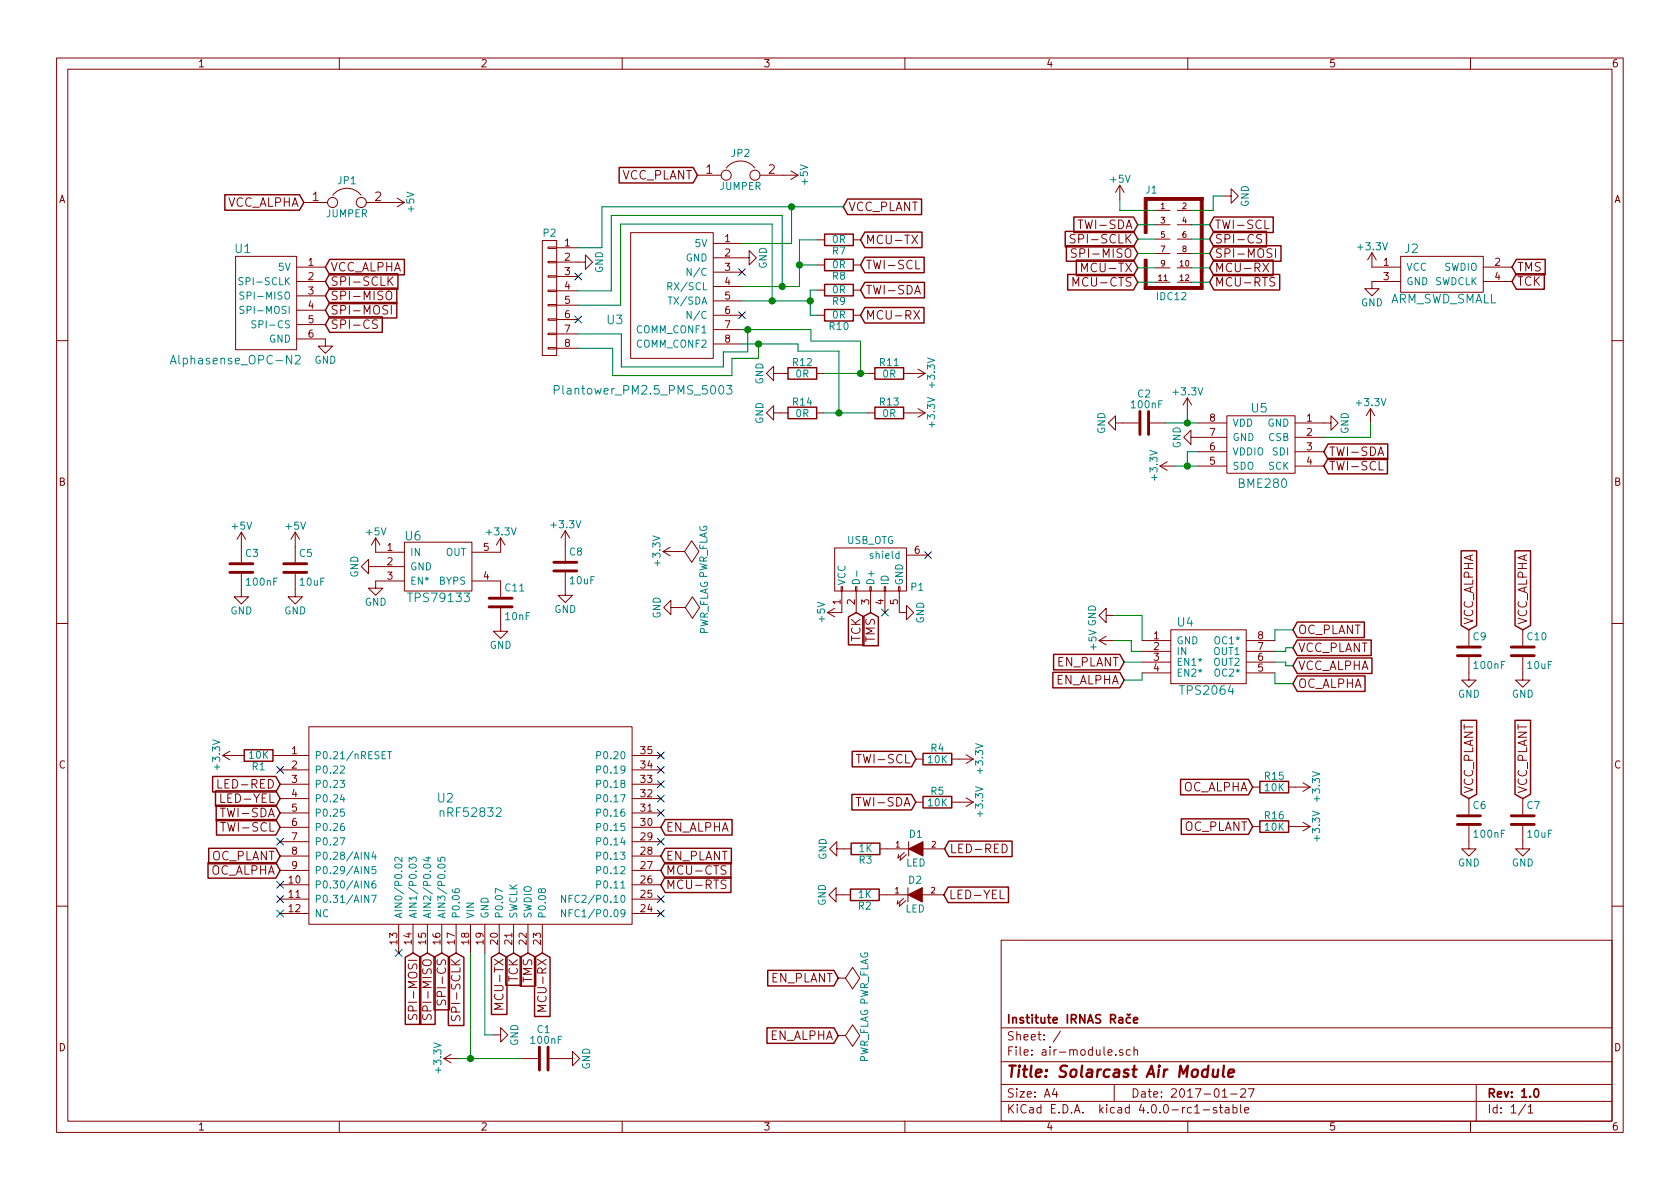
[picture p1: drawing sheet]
EESchema Schematic File Version 2
LIBS:air-module-rescue
LIBS:power
LIBS:device
LIBS:transistors
LIBS:conn
LIBS:linear
LIBS:regul
LIBS:74xx
LIBS:cmos4000
LIBS:adc-dac
LIBS:memory
LIBS:xilinx
LIBS:microcontrollers
LIBS:dsp
LIBS:microchip
LIBS:analog_switches
LIBS:motorola
LIBS:texas
LIBS:intel
LIBS:audio
LIBS:interface
LIBS:digital-audio
LIBS:philips
LIBS:display
LIBS:cypress
LIBS:siliconi
LIBS:opto
LIBS:atmel
LIBS:contrib
LIBS:valves
LIBS:nrf52832
LIBS:esp12
LIBS:tps2034
LIBS:bme280
LIBS:plantower_pm2
LIBS:alphasense_opc-n2
LIBS:solder_bridge
LIBS:tps2064
LIBS:idc12
LIBS:mcp1826s
LIBS:tps79133
LIBS:arm_swd
LIBS:arm_swd_small
LIBS:air-module-cache
EELAYER 25 0
EELAYER END
$Descr A4 11693 8268
encoding utf-8
Sheet 1 1
Title "Solarcast Air Module"
Date "2017-01-27"
Rev "1.0"
Comp "Institute IRNAS Rače"
Comment1 ""
Comment2 ""
Comment3 ""
Comment4 ""
$EndDescr
$Comp
L nRF52832 U2
U 1 1
P 2800 6250
F 0 "U2" H 3100 6950 60  0000 C CNN
F 1 "nRF52832" H 3275 6850 60  0000 C CNN
F 2 "nRF52832:nRF52832-SMD" H 3225 6725 60  0001 C CNN
F 3 "" H 2800 6250 60  0000 C CNN
	1    2800 6250
	1    0    0    -1  
$EndComp
Text GLabel 1950 5450 0    60   Input ~ 0
LED-RED
Text GLabel 1950 5650 0    60   Input ~ 0
TWI-SDA
Text GLabel 1950 5750 0    60   Input ~ 0
TWI-SCL
$Comp
L +3.3V #PWR11
U 1 1
P 3190 7360
F 0 "#PWR11" H 3190 7210 50  0001 C CNN
F 1 "+3.3V" H 3190 7500 50  0000 C CNN
F 2 "" H 3190 7360 60  0000 C CNN
F 3 "" H 3190 7360 60  0000 C CNN
	1    3190 7360
	0    -1   -1   0   
$EndComp
$Comp
L GND #PWR12
U 1 1
P 3435 7195
F 0 "#PWR12" H 3435 6945 50  0001 C CNN
F 1 "GND" H 3435 7045 50  0000 C CNN
F 2 "" H 3435 7195 60  0000 C CNN
F 3 "" H 3435 7195 60  0000 C CNN
	1    3435 7195
	0    -1   -1   0   
$EndComp
Text GLabel 3475 6625 3    60   Input ~ 0
MCU-TX
Text GLabel 3575 6625 3    60   Input ~ 0
TCK
Text GLabel 3675 6625 3    60   Input ~ 0
TMS
Text GLabel 3775 6625 3    60   Input ~ 0
MCU-RX
Text GLabel 2875 6625 3    60   Input ~ 0
SPI-MOSI
Text GLabel 2975 6625 3    60   Input ~ 0
SPI-MISO
Text GLabel 3075 6625 3    60   Input ~ 0
SPI-CS
Text GLabel 3175 6625 3    60   Input ~ 0
SPI-SCLK
$Comp
L LED D1
U 1 1
P 6375 5900
F 0 "D1" H 6375 6000 50  0000 C CNN
F 1 "LED" H 6375 5800 50  0000 C CNN
F 2 "0603_handsolder:LED_0603_HandSoldering" H 6375 5900 60  0001 C CNN
F 3 "" H 6375 5900 60  0000 C CNN
	1    6375 5900
	1    0    0    -1  
$EndComp
Text GLabel 6575 5900 2    60   Input ~ 0
LED-RED
$Comp
L GND #PWR27
U 1 1
P 5875 5900
F 0 "#PWR27" H 5875 5650 50  0001 C CNN
F 1 "GND" H 5875 5750 50  0000 C CNN
F 2 "" H 5875 5900 60  0000 C CNN
F 3 "" H 5875 5900 60  0000 C CNN
	1    5875 5900
	0    1    1    0   
$EndComp
$Comp
L R R3
U 1 1
P 6025 5900
F 0 "R3" V 6105 5900 50  0000 C CNN
F 1 "1K" V 6025 5900 50  0000 C CNN
F 2 "0603_handsolder:0603_HandSoldering" V 5955 5900 30  0001 C CNN
F 3 "" H 6025 5900 30  0000 C CNN
	1    6025 5900
	0    1    1    0   
$EndComp
$Comp
L Alphasense_OPC-N2 U1
U 1 1
P 1840 2225
F 0 "U1" H 1690 2725 60  0000 C CNN
F 1 "Alphasense_OPC-N2" H 1640 1950 60  0000 C CNN
F 2 "Molex_501331-0607:Molex_501331-0607" H 1840 2225 60  0001 C CNN
F 3 "" H 1840 2225 60  0000 C CNN
	1    1840 2225
	1    0    0    -1  
$EndComp
$Comp
L BME280 U5
U 1 1
P 8840 3060
F 0 "U5" H 8765 3285 60  0000 C CNN
F 1 "BME280" H 8790 2760 60  0000 C CNN
F 2 "BME280:BME280" H 8790 2660 60  0001 C CNN
F 3 "" H 8840 3060 60  0000 C CNN
	1    8840 3060
	1    0    0    -1  
$EndComp
$Comp
L Plantower_PM2.5_PMS_5003 U3
U 1 1
P 4815 2135
F 0 "U3" H 4280 2050 60  0000 C CNN
F 1 "Plantower_PM2.5_PMS_5003" H 4475 1560 60  0000 C CNN
F 2 "Socket_Strips:Socket_Strip_Straight_1x08" H 4815 2135 60  0001 C CNN
F 3 "" H 4815 2135 60  0000 C CNN
	1    4815 2135
	1    0    0    -1  
$EndComp
Text GLabel 2265 2150 2    60   Input ~ 0
SPI-MOSI
Text GLabel 2265 2050 2    60   Input ~ 0
SPI-MISO
Text GLabel 2265 2250 2    60   Input ~ 0
SPI-CS
Text GLabel 2265 1950 2    60   Input ~ 0
SPI-SCLK
$Comp
L GND #PWR6
U 1 1
P 2265 2350
F 0 "#PWR6" H 2265 2100 50  0001 C CNN
F 1 "GND" H 2265 2200 50  0000 C CNN
F 2 "" H 2265 2350 60  0000 C CNN
F 3 "" H 2265 2350 60  0000 C CNN
	1    2265 2350
	1    0    0    -1  
$EndComp
$Comp
L GND #PWR21
U 1 1
P 5165 1785
F 0 "#PWR21" H 5165 1535 50  0001 C CNN
F 1 "GND" H 5165 1635 50  0000 C CNN
F 2 "" H 5165 1785 60  0000 C CNN
F 3 "" H 5165 1785 60  0000 C CNN
	1    5165 1785
	0    -1   -1   0   
$EndComp
NoConn ~ 5165 1885
NoConn ~ 5165 2185
Text GLabel 5990 2185 2    60   Input ~ 0
MCU-RX
Text GLabel 5990 1660 2    60   Input ~ 0
MCU-TX
Text GLabel 5990 2010 2    60   Input ~ 0
TWI-SDA
Text GLabel 5990 1835 2    60   Input ~ 0
TWI-SCL
NoConn ~ 1950 5350
NoConn ~ 1950 5850
NoConn ~ 1950 6350
NoConn ~ 2775 6625
NoConn ~ 4600 5550
NoConn ~ 4600 5450
NoConn ~ 4600 5350
NoConn ~ 4600 5250
$Comp
L R R1
U 1 1
P 1800 5250
F 0 "R1" V 1880 5250 50  0000 C CNN
F 1 "10K" V 1800 5250 50  0000 C CNN
F 2 "0603_handsolder:0603_HandSoldering" V 1730 5250 30  0001 C CNN
F 3 "" H 1800 5250 30  0000 C CNN
	1    1800 5250
	0    1    1    0   
$EndComp
$Comp
L +3.3V #PWR1
U 1 1
P 1650 5250
F 0 "#PWR1" H 1650 5100 50  0001 C CNN
F 1 "+3.3V" H 1650 5390 50  0000 C CNN
F 2 "" H 1650 5250 60  0000 C CNN
F 3 "" H 1650 5250 60  0000 C CNN
	1    1650 5250
	0    -1   -1   0   
$EndComp
$Comp
L R R7
U 1 1
P 5840 1660
F 0 "R7" V 5920 1660 50  0000 C CNN
F 1 "0R" V 5840 1660 50  0000 C CNN
F 2 "0603_handsolder:0603_HandSoldering" V 5770 1660 30  0001 C CNN
F 3 "" H 5840 1660 30  0000 C CNN
	1    5840 1660
	0    1    1    0   
$EndComp
$Comp
L R R8
U 1 1
P 5840 1835
F 0 "R8" V 5920 1835 50  0000 C CNN
F 1 "0R" V 5840 1835 50  0000 C CNN
F 2 "0603_handsolder:0603_HandSoldering" V 5770 1835 30  0001 C CNN
F 3 "" H 5840 1835 30  0000 C CNN
	1    5840 1835
	0    1    1    0   
$EndComp
$Comp
L R R9
U 1 1
P 5840 2010
F 0 "R9" V 5920 2010 50  0000 C CNN
F 1 "0R" V 5840 2010 50  0000 C CNN
F 2 "0603_handsolder:0603_HandSoldering" V 5770 2010 30  0001 C CNN
F 3 "" H 5840 2010 30  0000 C CNN
	1    5840 2010
	0    1    1    0   
$EndComp
$Comp
L R R10
U 1 1
P 5840 2185
F 0 "R10" V 5920 2185 50  0000 C CNN
F 1 "0R" V 5840 2185 50  0000 C CNN
F 2 "0603_handsolder:0603_HandSoldering" V 5770 2185 30  0001 C CNN
F 3 "" H 5840 2185 30  0000 C CNN
	1    5840 2185
	0    1    1    0   
$EndComp
$Comp
L R R11
U 1 1
P 6190 2590
F 0 "R11" V 6270 2590 50  0000 C CNN
F 1 "0R" V 6190 2590 50  0000 C CNN
F 2 "0603_handsolder:0603_HandSoldering" V 6120 2590 30  0001 C CNN
F 3 "" H 6190 2590 30  0000 C CNN
	1    6190 2590
	0    -1   -1   0   
$EndComp
$Comp
L +3.3V #PWR29
U 1 1
P 6340 2590
F 0 "#PWR29" H 6340 2440 50  0001 C CNN
F 1 "+3.3V" H 6340 2730 50  0000 C CNN
F 2 "" H 6340 2590 60  0000 C CNN
F 3 "" H 6340 2590 60  0000 C CNN
	1    6340 2590
	0    1    1    0   
$EndComp
$Comp
L R R13
U 1 1
P 6190 2865
F 0 "R13" V 6270 2865 50  0000 C CNN
F 1 "0R" V 6190 2865 50  0000 C CNN
F 2 "0603_handsolder:0603_HandSoldering" V 6120 2865 30  0001 C CNN
F 3 "" H 6190 2865 30  0000 C CNN
	1    6190 2865
	0    -1   -1   0   
$EndComp
$Comp
L +3.3V #PWR30
U 1 1
P 6340 2865
F 0 "#PWR30" H 6340 2715 50  0001 C CNN
F 1 "+3.3V" H 6340 3005 50  0000 C CNN
F 2 "" H 6340 2865 60  0000 C CNN
F 3 "" H 6340 2865 60  0000 C CNN
	1    6340 2865
	0    1    1    0   
$EndComp
$Comp
L R R12
U 1 1
P 5585 2590
F 0 "R12" V 5665 2590 50  0000 C CNN
F 1 "0R" V 5585 2590 50  0000 C CNN
F 2 "0603_handsolder:0603_HandSoldering" V 5515 2590 30  0001 C CNN
F 3 "" H 5585 2590 30  0000 C CNN
	1    5585 2590
	0    -1   -1   0   
$EndComp
$Comp
L R R14
U 1 1
P 5585 2865
F 0 "R14" V 5665 2865 50  0000 C CNN
F 1 "0R" V 5585 2865 50  0000 C CNN
F 2 "0603_handsolder:0603_HandSoldering" V 5515 2865 30  0001 C CNN
F 3 "" H 5585 2865 30  0000 C CNN
	1    5585 2865
	0    -1   -1   0   
$EndComp
$Comp
L GND #PWR22
U 1 1
P 5435 2590
F 0 "#PWR22" H 5435 2340 50  0001 C CNN
F 1 "GND" H 5435 2440 50  0000 C CNN
F 2 "" H 5435 2590 60  0000 C CNN
F 3 "" H 5435 2590 60  0000 C CNN
	1    5435 2590
	0    1    1    0   
$EndComp
$Comp
L GND #PWR23
U 1 1
P 5435 2865
F 0 "#PWR23" H 5435 2615 50  0001 C CNN
F 1 "GND" H 5435 2715 50  0000 C CNN
F 2 "" H 5435 2865 60  0000 C CNN
F 3 "" H 5435 2865 60  0000 C CNN
	1    5435 2865
	0    1    1    0   
$EndComp
$Comp
L +3.3V #PWR38
U 1 1
P 8265 2860
F 0 "#PWR38" H 8265 2710 50  0001 C CNN
F 1 "+3.3V" H 8265 3000 50  0000 C CNN
F 2 "" H 8265 2860 60  0000 C CNN
F 3 "" H 8265 2860 60  0000 C CNN
	1    8265 2860
	1    0    0    -1  
$EndComp
$Comp
L GND #PWR39
U 1 1
P 8340 3035
F 0 "#PWR39" H 8340 2785 50  0001 C CNN
F 1 "GND" H 8340 2885 50  0000 C CNN
F 2 "" H 8340 3035 60  0000 C CNN
F 3 "" H 8340 3035 60  0000 C CNN
	1    8340 3035
	0    1    1    0   
$EndComp
$Comp
L +3.3V #PWR37
U 1 1
P 8175 3235
F 0 "#PWR37" H 8175 3085 50  0001 C CNN
F 1 "+3.3V" H 8175 3375 50  0000 C CNN
F 2 "" H 8175 3235 60  0000 C CNN
F 3 "" H 8175 3235 60  0000 C CNN
	1    8175 3235
	0    -1   -1   0   
$EndComp
$Comp
L GND #PWR43
U 1 1
P 9215 2935
F 0 "#PWR43" H 9215 2685 50  0001 C CNN
F 1 "GND" H 9215 2785 50  0000 C CNN
F 2 "" H 9215 2935 60  0000 C CNN
F 3 "" H 9215 2935 60  0000 C CNN
	1    9215 2935
	0    -1   -1   0   
$EndComp
$Comp
L C C2
U 1 1
P 7965 2935
F 0 "C2" V 7765 2885 50  0000 L CNN
F 1 "100nF" V 7840 2835 50  0000 L CNN
F 2 "0603_handsolder:0603_HandSoldering" H 8003 2785 30  0001 C CNN
F 3 "" H 7965 2935 60  0000 C CNN
	1    7965 2935
	0    1    1    0   
$EndComp
$Comp
L GND #PWR36
U 1 1
P 7815 2935
F 0 "#PWR36" H 7815 2685 50  0001 C CNN
F 1 "GND" H 7815 2785 50  0000 C CNN
F 2 "" H 7815 2935 60  0000 C CNN
F 3 "" H 7815 2935 60  0000 C CNN
	1    7815 2935
	0    1    1    0   
$EndComp
$Comp
L +3.3V #PWR44
U 1 1
P 9540 2935
F 0 "#PWR44" H 9540 2785 50  0001 C CNN
F 1 "+3.3V" H 9540 3075 50  0000 C CNN
F 2 "" H 9540 2935 60  0000 C CNN
F 3 "" H 9540 2935 60  0000 C CNN
	1    9540 2935
	1    0    0    -1  
$EndComp
Text GLabel 9215 3235 2    60   Input ~ 0
TWI-SCL
Text GLabel 9215 3135 2    60   Input ~ 0
TWI-SDA
Text GLabel 6375 5275 0    60   Input ~ 0
TWI-SCL
Text GLabel 6375 5575 0    60   Input ~ 0
TWI-SDA
$Comp
L R R5
U 1 1
P 6525 5575
F 0 "R5" V 6605 5575 50  0000 C CNN
F 1 "10K" V 6525 5575 50  0000 C CNN
F 2 "0603_handsolder:0603_HandSoldering" V 6455 5575 30  0001 C CNN
F 3 "" H 6525 5575 30  0000 C CNN
	1    6525 5575
	0    -1   -1   0   
$EndComp
$Comp
L R R4
U 1 1
P 6525 5275
F 0 "R4" V 6605 5275 50  0000 C CNN
F 1 "10K" V 6525 5275 50  0000 C CNN
F 2 "0603_handsolder:0603_HandSoldering" V 6455 5275 30  0001 C CNN
F 3 "" H 6525 5275 30  0000 C CNN
	1    6525 5275
	0    -1   -1   0   
$EndComp
$Comp
L +3.3V #PWR32
U 1 1
P 6675 5575
F 0 "#PWR32" H 6675 5425 50  0001 C CNN
F 1 "+3.3V" H 6675 5715 50  0000 C CNN
F 2 "" H 6675 5575 60  0000 C CNN
F 3 "" H 6675 5575 60  0000 C CNN
	1    6675 5575
	0    1    1    0   
$EndComp
$Comp
L +3.3V #PWR31
U 1 1
P 6675 5275
F 0 "#PWR31" H 6675 5125 50  0001 C CNN
F 1 "+3.3V" H 6675 5415 50  0000 C CNN
F 2 "" H 6675 5275 60  0000 C CNN
F 3 "" H 6675 5275 60  0000 C CNN
	1    6675 5275
	0    1    1    0   
$EndComp
$Comp
L C C1
U 1 1
P 3785 7360
F 0 "C1" V 3585 7310 50  0000 L CNN
F 1 "100nF" V 3660 7260 50  0000 L CNN
F 2 "0603_handsolder:0603_HandSoldering" H 3823 7210 30  0001 C CNN
F 3 "" H 3785 7360 60  0000 C CNN
	1    3785 7360
	0    1    1    0   
$EndComp
$Comp
L GND #PWR17
U 1 1
P 3935 7360
F 0 "#PWR17" H 3935 7110 50  0001 C CNN
F 1 "GND" H 3935 7210 50  0000 C CNN
F 2 "" H 3935 7360 60  0000 C CNN
F 3 "" H 3935 7360 60  0000 C CNN
	1    3935 7360
	0    -1   -1   0   
$EndComp
$Comp
L GND #PWR28
U 1 1
P 6260 4255
F 0 "#PWR28" H 6260 4005 50  0001 C CNN
F 1 "GND" H 6260 4105 50  0000 C CNN
F 2 "" H 6260 4255 60  0000 C CNN
F 3 "" H 6260 4255 60  0000 C CNN
	1    6260 4255
	0    -1   -1   0   
$EndComp
NoConn ~ 6160 4255
NoConn ~ 6460 3855
$Comp
L +5V #PWR25
U 1 1
P 5860 4255
F 0 "#PWR25" H 5860 4105 50  0001 C CNN
F 1 "+5V" H 5860 4395 50  0000 C CNN
F 2 "" H 5860 4255 60  0000 C CNN
F 3 "" H 5860 4255 60  0000 C CNN
	1    5860 4255
	0    -1   -1   0   
$EndComp
Text GLabel 2265 1850 2    60   Input ~ 0
VCC_ALPHA
Text GLabel 5870 1430 2    60   Input ~ 0
VCC_PLANT
$Comp
L USB_OTG P1
U 1 1
P 6060 3955
F 0 "P1" H 6385 3830 50  0000 C CNN
F 1 "USB_OTG" H 6060 4155 50  0000 C CNN
F 2 "DCP-USBCB-SC:DCP-USBCB-SC" V 6010 3855 60  0001 C CNN
F 3 "" V 6010 3855 60  0000 C CNN
	1    6060 3955
	1    0    0    -1  
$EndComp
Text GLabel 6060 4255 3    60   Input ~ 0
TMS
Text GLabel 5960 4255 3    60   Input ~ 0
TCK
$Comp
L TPS2064 U4
U 1 1
P 8400 4575
F 0 "U4" H 8250 4825 60  0000 C CNN
F 1 "TPS2064" H 8400 4350 60  0000 C CNN
F 2 "TPS2064:TPS2064" H 8400 4275 60  0001 C CNN
F 3 "" H 8300 4350 60  0000 C CNN
	1    8400 4575
	1    0    0    -1  
$EndComp
$Comp
L GND #PWR33
U 1 1
P 7750 4275
F 0 "#PWR33" H 7750 4025 50  0001 C CNN
F 1 "GND" H 7750 4125 50  0000 C CNN
F 2 "" H 7750 4275 60  0000 C CNN
F 3 "" H 7750 4275 60  0000 C CNN
	1    7750 4275
	0    1    1    0   
$EndComp
$Comp
L +5V #PWR34
U 1 1
P 7750 4450
F 0 "#PWR34" H 7750 4300 50  0001 C CNN
F 1 "+5V" H 7750 4590 50  0000 C CNN
F 2 "" H 7750 4450 60  0000 C CNN
F 3 "" H 7750 4450 60  0000 C CNN
	1    7750 4450
	0    -1   -1   0   
$EndComp
Text GLabel 9000 4625 2    60   Input ~ 0
VCC_ALPHA
Text GLabel 9000 4500 2    60   Input ~ 0
VCC_PLANT
Text GLabel 7825 4600 0    60   Input ~ 0
EN_PLANT
Text GLabel 7825 4725 0    60   Input ~ 0
EN_ALPHA
Text GLabel 4600 5950 2    60   Input ~ 0
EN_PLANT
Text GLabel 4600 5750 2    60   Input ~ 0
EN_ALPHA
$Comp
L R R15
U 1 1
P 8870 5470
F 0 "R15" V 8950 5470 50  0000 C CNN
F 1 "10K" V 8870 5470 50  0000 C CNN
F 2 "0603_handsolder:0603_HandSoldering" V 8800 5470 30  0001 C CNN
F 3 "" H 8870 5470 30  0000 C CNN
	1    8870 5470
	0    -1   -1   0   
$EndComp
$Comp
L +3.3V #PWR41
U 1 1
P 9020 5470
F 0 "#PWR41" H 9020 5320 50  0001 C CNN
F 1 "+3.3V" H 9020 5610 50  0000 C CNN
F 2 "" H 9020 5470 60  0000 C CNN
F 3 "" H 9020 5470 60  0000 C CNN
	1    9020 5470
	0    1    1    0   
$EndComp
Text GLabel 9000 4375 2    60   Input ~ 0
OC_PLANT
Text GLabel 9000 4750 2    60   Input ~ 0
OC_ALPHA
Text GLabel 8720 5745 0    60   Input ~ 0
OC_PLANT
Text GLabel 8720 5470 0    60   Input ~ 0
OC_ALPHA
$Comp
L R R16
U 1 1
P 8870 5745
F 0 "R16" V 8950 5745 50  0000 C CNN
F 1 "10K" V 8870 5745 50  0000 C CNN
F 2 "0603_handsolder:0603_HandSoldering" V 8800 5745 30  0001 C CNN
F 3 "" H 8870 5745 30  0000 C CNN
	1    8870 5745
	0    -1   -1   0   
$EndComp
$Comp
L +3.3V #PWR42
U 1 1
P 9020 5745
F 0 "#PWR42" H 9020 5595 50  0001 C CNN
F 1 "+3.3V" H 9020 5885 50  0000 C CNN
F 2 "" H 9020 5745 60  0000 C CNN
F 3 "" H 9020 5745 60  0000 C CNN
	1    9020 5745
	0    1    1    0   
$EndComp
Text GLabel 1950 5950 0    60   Input ~ 0
OC_PLANT
Text GLabel 1950 6050 0    60   Input ~ 0
OC_ALPHA
$Comp
L C C3
U 1 1
P 1680 3945
F 0 "C3" H 1705 4045 50  0000 L CNN
F 1 "100nF" H 1705 3845 50  0000 L CNN
F 2 "0603_handsolder:0603_HandSoldering" H 1718 3795 30  0001 C CNN
F 3 "" H 1680 3945 60  0000 C CNN
	1    1680 3945
	1    0    0    -1  
$EndComp
$Comp
L GND #PWR3
U 1 1
P 1680 4095
F 0 "#PWR3" H 1680 3845 50  0001 C CNN
F 1 "GND" H 1680 3945 50  0000 C CNN
F 2 "" H 1680 4095 60  0000 C CNN
F 3 "" H 1680 4095 60  0000 C CNN
	1    1680 4095
	1    0    0    -1  
$EndComp
$Comp
L +5V #PWR2
U 1 1
P 1680 3795
F 0 "#PWR2" H 1680 3645 50  0001 C CNN
F 1 "+5V" H 1680 3935 50  0000 C CNN
F 2 "" H 1680 3795 60  0000 C CNN
F 3 "" H 1680 3795 60  0000 C CNN
	1    1680 3795
	1    0    0    -1  
$EndComp
$Comp
L C C5
U 1 1
P 2055 3945
F 0 "C5" H 2080 4045 50  0000 L CNN
F 1 "10uF" H 2080 3845 50  0000 L CNN
F 2 "0805_handsolder:0805_HandSoldering" H 2093 3795 30  0001 C CNN
F 3 "" H 2055 3945 60  0000 C CNN
	1    2055 3945
	1    0    0    -1  
$EndComp
$Comp
L GND #PWR5
U 1 1
P 2055 4095
F 0 "#PWR5" H 2055 3845 50  0001 C CNN
F 1 "GND" H 2055 3945 50  0000 C CNN
F 2 "" H 2055 4095 60  0000 C CNN
F 3 "" H 2055 4095 60  0000 C CNN
	1    2055 4095
	1    0    0    -1  
$EndComp
$Comp
L +5V #PWR4
U 1 1
P 2055 3795
F 0 "#PWR4" H 2055 3645 50  0001 C CNN
F 1 "+5V" H 2055 3935 50  0000 C CNN
F 2 "" H 2055 3795 60  0000 C CNN
F 3 "" H 2055 3795 60  0000 C CNN
	1    2055 3795
	1    0    0    -1  
$EndComp
$Comp
L C C6
U 1 1
P 10225 5700
F 0 "C6" H 10250 5800 50  0000 L CNN
F 1 "100nF" H 10250 5600 50  0000 L CNN
F 2 "0603_handsolder:0603_HandSoldering" H 10263 5550 30  0001 C CNN
F 3 "" H 10225 5700 60  0000 C CNN
	1    10225 5700
	1    0    0    -1  
$EndComp
$Comp
L GND #PWR48
U 1 1
P 10225 5850
F 0 "#PWR48" H 10225 5600 50  0001 C CNN
F 1 "GND" H 10225 5700 50  0000 C CNN
F 2 "" H 10225 5850 60  0000 C CNN
F 3 "" H 10225 5850 60  0000 C CNN
	1    10225 5850
	1    0    0    -1  
$EndComp
$Comp
L C C7
U 1 1
P 10600 5700
F 0 "C7" H 10625 5800 50  0000 L CNN
F 1 "10uF" H 10625 5600 50  0000 L CNN
F 2 "0805_handsolder:0805_HandSoldering" H 10638 5550 30  0001 C CNN
F 3 "" H 10600 5700 60  0000 C CNN
	1    10600 5700
	1    0    0    -1  
$EndComp
$Comp
L GND #PWR50
U 1 1
P 10600 5850
F 0 "#PWR50" H 10600 5600 50  0001 C CNN
F 1 "GND" H 10600 5700 50  0000 C CNN
F 2 "" H 10600 5850 60  0000 C CNN
F 3 "" H 10600 5850 60  0000 C CNN
	1    10600 5850
	1    0    0    -1  
$EndComp
Text GLabel 2115 1400 0    60   Input ~ 0
VCC_ALPHA
Text GLabel 4855 1210 0    60   Input ~ 0
VCC_PLANT
$Comp
L +5V #PWR10
U 1 1
P 2715 1400
F 0 "#PWR10" H 2715 1250 50  0001 C CNN
F 1 "+5V" H 2715 1540 50  0000 C CNN
F 2 "" H 2715 1400 60  0000 C CNN
F 3 "" H 2715 1400 60  0000 C CNN
	1    2715 1400
	0    1    1    0   
$EndComp
$Comp
L +5V #PWR24
U 1 1
P 5455 1210
F 0 "#PWR24" H 5455 1060 50  0001 C CNN
F 1 "+5V" H 5455 1350 50  0000 C CNN
F 2 "" H 5455 1210 60  0000 C CNN
F 3 "" H 5455 1210 60  0000 C CNN
	1    5455 1210
	0    1    1    0   
$EndComp
Text GLabel 10225 5550 1    60   Input ~ 0
VCC_PLANT
Text GLabel 10600 5550 1    60   Input ~ 0
VCC_PLANT
$Comp
L C C9
U 1 1
P 10225 4525
F 0 "C9" H 10250 4625 50  0000 L CNN
F 1 "100nF" H 10250 4425 50  0000 L CNN
F 2 "0603_handsolder:0603_HandSoldering" H 10263 4375 30  0001 C CNN
F 3 "" H 10225 4525 60  0000 C CNN
	1    10225 4525
	1    0    0    -1  
$EndComp
$Comp
L GND #PWR47
U 1 1
P 10225 4675
F 0 "#PWR47" H 10225 4425 50  0001 C CNN
F 1 "GND" H 10225 4525 50  0000 C CNN
F 2 "" H 10225 4675 60  0000 C CNN
F 3 "" H 10225 4675 60  0000 C CNN
	1    10225 4675
	1    0    0    -1  
$EndComp
$Comp
L C C10
U 1 1
P 10600 4525
F 0 "C10" H 10625 4625 50  0000 L CNN
F 1 "10uF" H 10625 4425 50  0000 L CNN
F 2 "0805_handsolder:0805_HandSoldering" H 10638 4375 30  0001 C CNN
F 3 "" H 10600 4525 60  0000 C CNN
	1    10600 4525
	1    0    0    -1  
$EndComp
$Comp
L GND #PWR49
U 1 1
P 10600 4675
F 0 "#PWR49" H 10600 4425 50  0001 C CNN
F 1 "GND" H 10600 4525 50  0000 C CNN
F 2 "" H 10600 4675 60  0000 C CNN
F 3 "" H 10600 4675 60  0000 C CNN
	1    10600 4675
	1    0    0    -1  
$EndComp
Text GLabel 10225 4375 1    60   Input ~ 0
VCC_ALPHA
Text GLabel 10600 4375 1    60   Input ~ 0
VCC_ALPHA
$Comp
L IDC12 J1
U 1 1
P 8245 1655
F 0 "J1" H 8015 1995 50  0000 C CNN
F 1 "IDC12" H 8045 1225 50  0000 L BNN
F 2 "IDC12_connector:IDC12_connector" H 8185 1185 50  0001 C CNN
F 3 "" H 8245 1655 60  0000 C CNN
	1    8245 1655
	1    0    0    -1  
$EndComp
$Comp
L JUMPER JP1
U 1 1
P 2415 1400
F 0 "JP1" H 2415 1550 50  0000 C CNN
F 1 "JUMPER" H 2415 1320 50  0000 C CNN
F 2 "Socket_Strips:Socket_Strip_Straight_1x02" H 2415 1400 60  0001 C CNN
F 3 "" H 2415 1400 60  0000 C CNN
	1    2415 1400
	1    0    0    -1  
$EndComp
$Comp
L JUMPER JP2
U 1 1
P 5155 1210
F 0 "JP2" H 5155 1360 50  0000 C CNN
F 1 "JUMPER" H 5155 1130 50  0000 C CNN
F 2 "Socket_Strips:Socket_Strip_Straight_1x02" H 5155 1210 60  0001 C CNN
F 3 "" H 5155 1210 60  0000 C CNN
	1    5155 1210
	1    0    0    -1  
$EndComp
Text GLabel 8420 1755 2    60   Input ~ 0
SPI-MOSI
Text GLabel 7920 1755 0    60   Input ~ 0
SPI-MISO
Text GLabel 8420 1655 2    60   Input ~ 0
SPI-CS
Text GLabel 7920 1655 0    60   Input ~ 0
SPI-SCLK
Text GLabel 7920 1555 0    60   Input ~ 0
TWI-SDA
Text GLabel 8420 1555 2    60   Input ~ 0
TWI-SCL
Text GLabel 7920 1855 0    60   Input ~ 0
MCU-TX
Text GLabel 8420 1855 2    60   Input ~ 0
MCU-RX
$Comp
L +5V #PWR35
U 1 1
P 7795 1380
F 0 "#PWR35" H 7795 1230 50  0001 C CNN
F 1 "+5V" H 7795 1520 50  0000 C CNN
F 2 "" H 7795 1380 60  0000 C CNN
F 3 "" H 7795 1380 60  0000 C CNN
	1    7795 1380
	1    0    0    -1  
$EndComp
$Comp
L GND #PWR40
U 1 1
P 8520 1355
F 0 "#PWR40" H 8520 1105 50  0001 C CNN
F 1 "GND" H 8520 1205 50  0000 C CNN
F 2 "" H 8520 1355 60  0000 C CNN
F 3 "" H 8520 1355 60  0000 C CNN
	1    8520 1355
	0    -1   -1   0   
$EndComp
$Comp
L +5V #PWR7
U 1 1
P 2615 3835
F 0 "#PWR7" H 2615 3685 50  0001 C CNN
F 1 "+5V" H 2615 3975 50  0000 C CNN
F 2 "" H 2615 3835 60  0000 C CNN
F 3 "" H 2615 3835 60  0000 C CNN
	1    2615 3835
	1    0    0    -1  
$EndComp
$Comp
L GND #PWR8
U 1 1
P 2615 3935
F 0 "#PWR8" H 2615 3685 50  0001 C CNN
F 1 "GND" H 2615 3785 50  0000 C CNN
F 2 "" H 2615 3935 60  0000 C CNN
F 3 "" H 2615 3935 60  0000 C CNN
	1    2615 3935
	0    1    1    0   
$EndComp
$Comp
L C C8
U 1 1
P 3935 3935
F 0 "C8" H 3960 4035 50  0000 L CNN
F 1 "10uF" H 3960 3835 50  0000 L CNN
F 2 "0805_handsolder:0805_HandSoldering" H 3973 3785 30  0001 C CNN
F 3 "" H 3935 3935 60  0000 C CNN
	1    3935 3935
	1    0    0    -1  
$EndComp
$Comp
L GND #PWR16
U 1 1
P 3935 4085
F 0 "#PWR16" H 3935 3835 50  0001 C CNN
F 1 "GND" H 3935 3935 50  0000 C CNN
F 2 "" H 3935 4085 60  0000 C CNN
F 3 "" H 3935 4085 60  0000 C CNN
	1    3935 4085
	1    0    0    -1  
$EndComp
$Comp
L +3.3V #PWR15
U 1 1
P 3935 3785
F 0 "#PWR15" H 3935 3635 50  0001 C CNN
F 1 "+3.3V" H 3935 3925 50  0000 C CNN
F 2 "" H 3935 3785 60  0000 C CNN
F 3 "" H 3935 3785 60  0000 C CNN
	1    3935 3785
	1    0    0    -1  
$EndComp
$Comp
L TPS79133 U6
U 1 1
P 2815 4035
F 0 "U6" H 2875 4345 60  0000 C CNN
F 1 "TPS79133" H 3055 3915 60  0000 C CNN
F 2 "TPS79133:TPS79133" H 3045 3835 60  0001 C CNN
F 3 "" H 2955 4065 60  0000 C CNN
	1    2815 4035
	1    0    0    -1  
$EndComp
$Comp
L +3.3V #PWR13
U 1 1
P 3485 3835
F 0 "#PWR13" H 3485 3685 50  0001 C CNN
F 1 "+3.3V" H 3485 3975 50  0000 C CNN
F 2 "" H 3485 3835 60  0000 C CNN
F 3 "" H 3485 3835 60  0000 C CNN
	1    3485 3835
	1    0    0    -1  
$EndComp
$Comp
L C C11
U 1 1
P 3485 4185
F 0 "C11" H 3510 4285 50  0000 L CNN
F 1 "10nF" H 3510 4085 50  0000 L CNN
F 2 "0603_handsolder:0603_HandSoldering" H 3523 4035 30  0001 C CNN
F 3 "" H 3485 4185 60  0000 C CNN
	1    3485 4185
	1    0    0    -1  
$EndComp
$Comp
L GND #PWR14
U 1 1
P 3485 4335
F 0 "#PWR14" H 3485 4085 50  0001 C CNN
F 1 "GND" H 3485 4185 50  0000 C CNN
F 2 "" H 3485 4335 60  0000 C CNN
F 3 "" H 3485 4335 60  0000 C CNN
	1    3485 4335
	1    0    0    -1  
$EndComp
$Comp
L GND #PWR9
U 1 1
P 2615 4035
F 0 "#PWR9" H 2615 3785 50  0001 C CNN
F 1 "GND" H 2615 3885 50  0000 C CNN
F 2 "" H 2615 4035 60  0000 C CNN
F 3 "" H 2615 4035 60  0000 C CNN
	1    2615 4035
	1    0    0    -1  
$EndComp
Text GLabel 5835 6800 0    60   Input ~ 0
EN_PLANT
Text GLabel 5835 7200 0    60   Input ~ 0
EN_ALPHA
$Comp
L PWR_FLAG #FLG3
U 1 1
P 5835 6800
F 0 "#FLG3" H 5835 6895 50  0001 C CNN
F 1 "PWR_FLAG" H 5835 6980 50  0000 C CNN
F 2 "" H 5835 6800 60  0000 C CNN
F 3 "" H 5835 6800 60  0000 C CNN
	1    5835 6800
	0    1    1    0   
$EndComp
$Comp
L PWR_FLAG #FLG4
U 1 1
P 5835 7200
F 0 "#FLG4" H 5835 7295 50  0001 C CNN
F 1 "PWR_FLAG" H 5835 7380 50  0000 C CNN
F 2 "" H 5835 7200 60  0000 C CNN
F 3 "" H 5835 7200 60  0000 C CNN
	1    5835 7200
	0    1    1    0   
$EndComp
$Comp
L +3.3V #PWR19
U 1 1
P 4715 3830
F 0 "#PWR19" H 4715 3680 50  0001 C CNN
F 1 "+3.3V" H 4715 3970 50  0000 C CNN
F 2 "" H 4715 3830 60  0000 C CNN
F 3 "" H 4715 3830 60  0000 C CNN
	1    4715 3830
	0    -1   -1   0   
$EndComp
$Comp
L PWR_FLAG #FLG1
U 1 1
P 4715 3830
F 0 "#FLG1" H 4715 3925 50  0001 C CNN
F 1 "PWR_FLAG" H 4715 4010 50  0000 C CNN
F 2 "" H 4715 3830 60  0000 C CNN
F 3 "" H 4715 3830 60  0000 C CNN
	1    4715 3830
	0    1    1    0   
$EndComp
$Comp
L GND #PWR20
U 1 1
P 4720 4220
F 0 "#PWR20" H 4720 3970 50  0001 C CNN
F 1 "GND" H 4720 4070 50  0000 C CNN
F 2 "" H 4720 4220 60  0000 C CNN
F 3 "" H 4720 4220 60  0000 C CNN
	1    4720 4220
	0    1    1    0   
$EndComp
$Comp
L PWR_FLAG #FLG2
U 1 1
P 4720 4220
F 0 "#FLG2" H 4720 4315 50  0001 C CNN
F 1 "PWR_FLAG" H 4720 4400 50  0000 C CNN
F 2 "" H 4720 4220 60  0000 C CNN
F 3 "" H 4720 4220 60  0000 C CNN
	1    4720 4220
	0    1    1    0   
$EndComp
Text GLabel 10525 1850 2    60   Input ~ 0
TMS
Text GLabel 10525 1950 2    60   Input ~ 0
TCK
$Comp
L +3.3V #PWR45
U 1 1
P 9550 1850
F 0 "#PWR45" H 9550 1700 50  0001 C CNN
F 1 "+3.3V" H 9550 1990 50  0000 C CNN
F 2 "" H 9550 1850 60  0000 C CNN
F 3 "" H 9550 1850 60  0000 C CNN
	1    9550 1850
	1    0    0    -1  
$EndComp
$Comp
L GND #PWR46
U 1 1
P 9550 1950
F 0 "#PWR46" H 9550 1700 50  0001 C CNN
F 1 "GND" H 9550 1800 50  0000 C CNN
F 2 "" H 9550 1950 60  0000 C CNN
F 3 "" H 9550 1950 60  0000 C CNN
	1    9550 1950
	1    0    0    -1  
$EndComp
Text GLabel 1950 5550 0    60   Input ~ 0
LED-YEL
Text GLabel 6570 6220 2    60   Input ~ 0
LED-YEL
$Comp
L LED D2
U 1 1
P 6370 6220
F 0 "D2" H 6370 6320 50  0000 C CNN
F 1 "LED" H 6370 6120 50  0000 C CNN
F 2 "0603_handsolder:LED_0603_HandSoldering" H 6370 6220 60  0001 C CNN
F 3 "" H 6370 6220 60  0000 C CNN
	1    6370 6220
	1    0    0    -1  
$EndComp
$Comp
L GND #PWR26
U 1 1
P 5870 6220
F 0 "#PWR26" H 5870 5970 50  0001 C CNN
F 1 "GND" H 5870 6070 50  0000 C CNN
F 2 "" H 5870 6220 60  0000 C CNN
F 3 "" H 5870 6220 60  0000 C CNN
	1    5870 6220
	0    1    1    0   
$EndComp
$Comp
L R R2
U 1 1
P 6020 6220
F 0 "R2" V 6100 6220 50  0000 C CNN
F 1 "1K" V 6020 6220 50  0000 C CNN
F 2 "0603_handsolder:0603_HandSoldering" V 5950 6220 30  0001 C CNN
F 3 "" H 6020 6220 30  0000 C CNN
	1    6020 6220
	0    1    1    0   
$EndComp
NoConn ~ 1950 6150
NoConn ~ 1950 6250
NoConn ~ 4600 5850
NoConn ~ 4600 5650
Text GLabel 4600 6050 2    60   Input ~ 0
MCU-CTS
Text GLabel 4600 6150 2    60   Input ~ 0
MCU-RTS
NoConn ~ 4600 6250
NoConn ~ 4600 6350
Text GLabel 7920 1955 0    60   Input ~ 0
MCU-CTS
Text GLabel 8420 1955 2    60   Input ~ 0
MCU-RTS
$Comp
L ARM_SWD_SMALL J2
U 1 1
P 9875 2200
F 0 "J2" H 9825 2675 60  0000 C CNN
F 1 "ARM_SWD_SMALL" H 10050 2325 60  0000 C CNN
F 2 "Socket_Strips:Socket_Strip_Straight_2x02" H 10050 2200 60  0001 C CNN
F 3 "" H 9875 2200 60  0000 C CNN
	1    9875 2200
	1    0    0    -1  
$EndComp
Wire Wire Line
	3375 6625 3375 7195
Wire Wire Line
	3275 6625 3275 7360
Wire Wire Line
	5565 1985 5165 1985
Wire Wire Line
	5565 1660 5565 1985
Wire Wire Line
	5565 1660 5690 1660
Wire Wire Line
	5690 1835 5565 1835
Connection ~ 5565 1835
Wire Wire Line
	5640 2010 5690 2010
Wire Wire Line
	5640 2185 5690 2185
Wire Wire Line
	5735 2590 6040 2590
Wire Wire Line
	5735 2865 6040 2865
Connection ~ 5840 2865
Connection ~ 5990 2590
Connection ~ 5640 2085
Wire Wire Line
	5640 2010 5640 2185
Wire Wire Line
	5165 2085 5640 2085
Wire Wire Line
	8340 3135 8265 3135
Wire Wire Line
	8265 3135 8265 3235
Connection ~ 8265 3235
Wire Wire Line
	8115 2935 8340 2935
Wire Wire Line
	8265 2860 8265 2935
Connection ~ 8265 2935
Wire Wire Line
	9215 3035 9540 3035
Wire Wire Line
	9540 3035 9540 2935
Wire Wire Line
	8875 4525 8950 4525
Wire Wire Line
	8950 4525 8950 4500
Wire Wire Line
	8950 4500 9000 4500
Wire Wire Line
	8875 4600 8950 4600
Wire Wire Line
	8950 4600 8950 4625
Wire Wire Line
	8950 4625 9000 4625
Wire Wire Line
	7825 4600 7950 4600
Wire Wire Line
	7825 4725 7950 4725
Wire Wire Line
	7950 4725 7950 4675
Wire Wire Line
	7750 4450 7875 4450
Wire Wire Line
	7875 4450 7875 4525
Wire Wire Line
	7875 4525 7950 4525
Wire Wire Line
	7950 4450 7950 4275
Wire Wire Line
	7950 4275 7750 4275
Wire Wire Line
	8875 4450 8875 4375
Wire Wire Line
	8875 4375 9000 4375
Wire Wire Line
	8875 4675 8875 4750
Wire Wire Line
	8875 4750 9000 4750
Wire Wire Line
	7920 1555 8045 1555
Wire Wire Line
	8295 1555 8420 1555
Wire Wire Line
	7920 1655 8045 1655
Wire Wire Line
	8295 1655 8420 1655
Wire Wire Line
	7920 1755 8045 1755
Wire Wire Line
	8295 1755 8420 1755
Wire Wire Line
	7920 1855 8045 1855
Wire Wire Line
	8295 1855 8420 1855
Wire Wire Line
	7795 1380 7795 1455
Wire Wire Line
	7795 1455 8045 1455
Wire Wire Line
	8295 1455 8445 1455
Wire Wire Line
	8445 1455 8445 1355
Wire Wire Line
	8445 1355 8520 1355
Wire Wire Line
	3190 7360 3635 7360
Connection ~ 3275 7360
Wire Wire Line
	3375 7195 3435 7195
Wire Wire Line
	8045 1955 7920 1955
Wire Wire Line
	8295 1955 8420 1955
Wire Wire Line
	5165 2285 5645 2285
Wire Wire Line
	5645 2285 5645 2365
Wire Wire Line
	5645 2365 5990 2365
Wire Wire Line
	5990 2365 5990 2590
Wire Wire Line
	5165 2385 5555 2385
Wire Wire Line
	5555 2385 5555 2435
Wire Wire Line
	5555 2435 5840 2435
Wire Wire Line
	5840 2435 5840 2865
Wire Wire Line
	8175 3235 8340 3235
Wire Wire Line
	5510 1685 5165 1685
$Comp
L CONN_01X08 P2
U 1 1
P 3825 2065
F 0 "P2" H 3825 2515 50  0000 C CNN
F 1 "CONN_01X08" V 3925 2065 50  0001 C CNN
F 2 "Molex-53047-0810:Molex-53047-0810" H 3825 2065 60  0001 C CNN
F 3 "" H 3825 2065 60  0000 C CNN
	1    3825 2065
	-1   0    0    -1  
$EndComp
Wire Wire Line
	5205 2285 5205 2440
Wire Wire Line
	5205 2440 5035 2440
Wire Wire Line
	5035 2440 5035 2545
Wire Wire Line
	5035 2545 4325 2545
Connection ~ 5205 2285
Wire Wire Line
	5280 2385 5280 2485
Wire Wire Line
	5280 2485 5095 2485
Wire Wire Line
	5095 2485 5095 2605
Wire Wire Line
	5095 2605 4265 2605
Connection ~ 5280 2385
$Comp
L GND #PWR18
U 1 1
P 4025 1815
F 0 "#PWR18" H 4025 1565 50  0001 C CNN
F 1 "GND" H 4025 1665 50  0000 C CNN
F 2 "" H 4025 1815 60  0000 C CNN
F 3 "" H 4025 1815 60  0000 C CNN
	1    4025 1815
	0    -1   -1   0   
$EndComp
NoConn ~ 4025 1915
NoConn ~ 4025 2215
Wire Wire Line
	4325 2545 4325 2315
Wire Wire Line
	4025 2415 4265 2415
Wire Wire Line
	4265 2415 4265 2605
Wire Wire Line
	4325 2315 4025 2315
Wire Wire Line
	4255 2015 4025 2015
Wire Wire Line
	4255 1490 4255 2015
Wire Wire Line
	4320 2115 4025 2115
Wire Wire Line
	4320 1550 4320 2115
Wire Wire Line
	4320 1550 5375 1550
Wire Wire Line
	5375 1550 5375 2085
Connection ~ 5375 2085
Wire Wire Line
	5510 1430 5510 1685
Wire Wire Line
	4255 1490 5445 1490
Wire Wire Line
	5445 1490 5445 1985
Connection ~ 5445 1985
Wire Wire Line
	4025 1715 4190 1715
Wire Wire Line
	4190 1715 4190 1430
Wire Wire Line
	4190 1430 5870 1430
Connection ~ 5510 1430
$EndSCHEMATC
